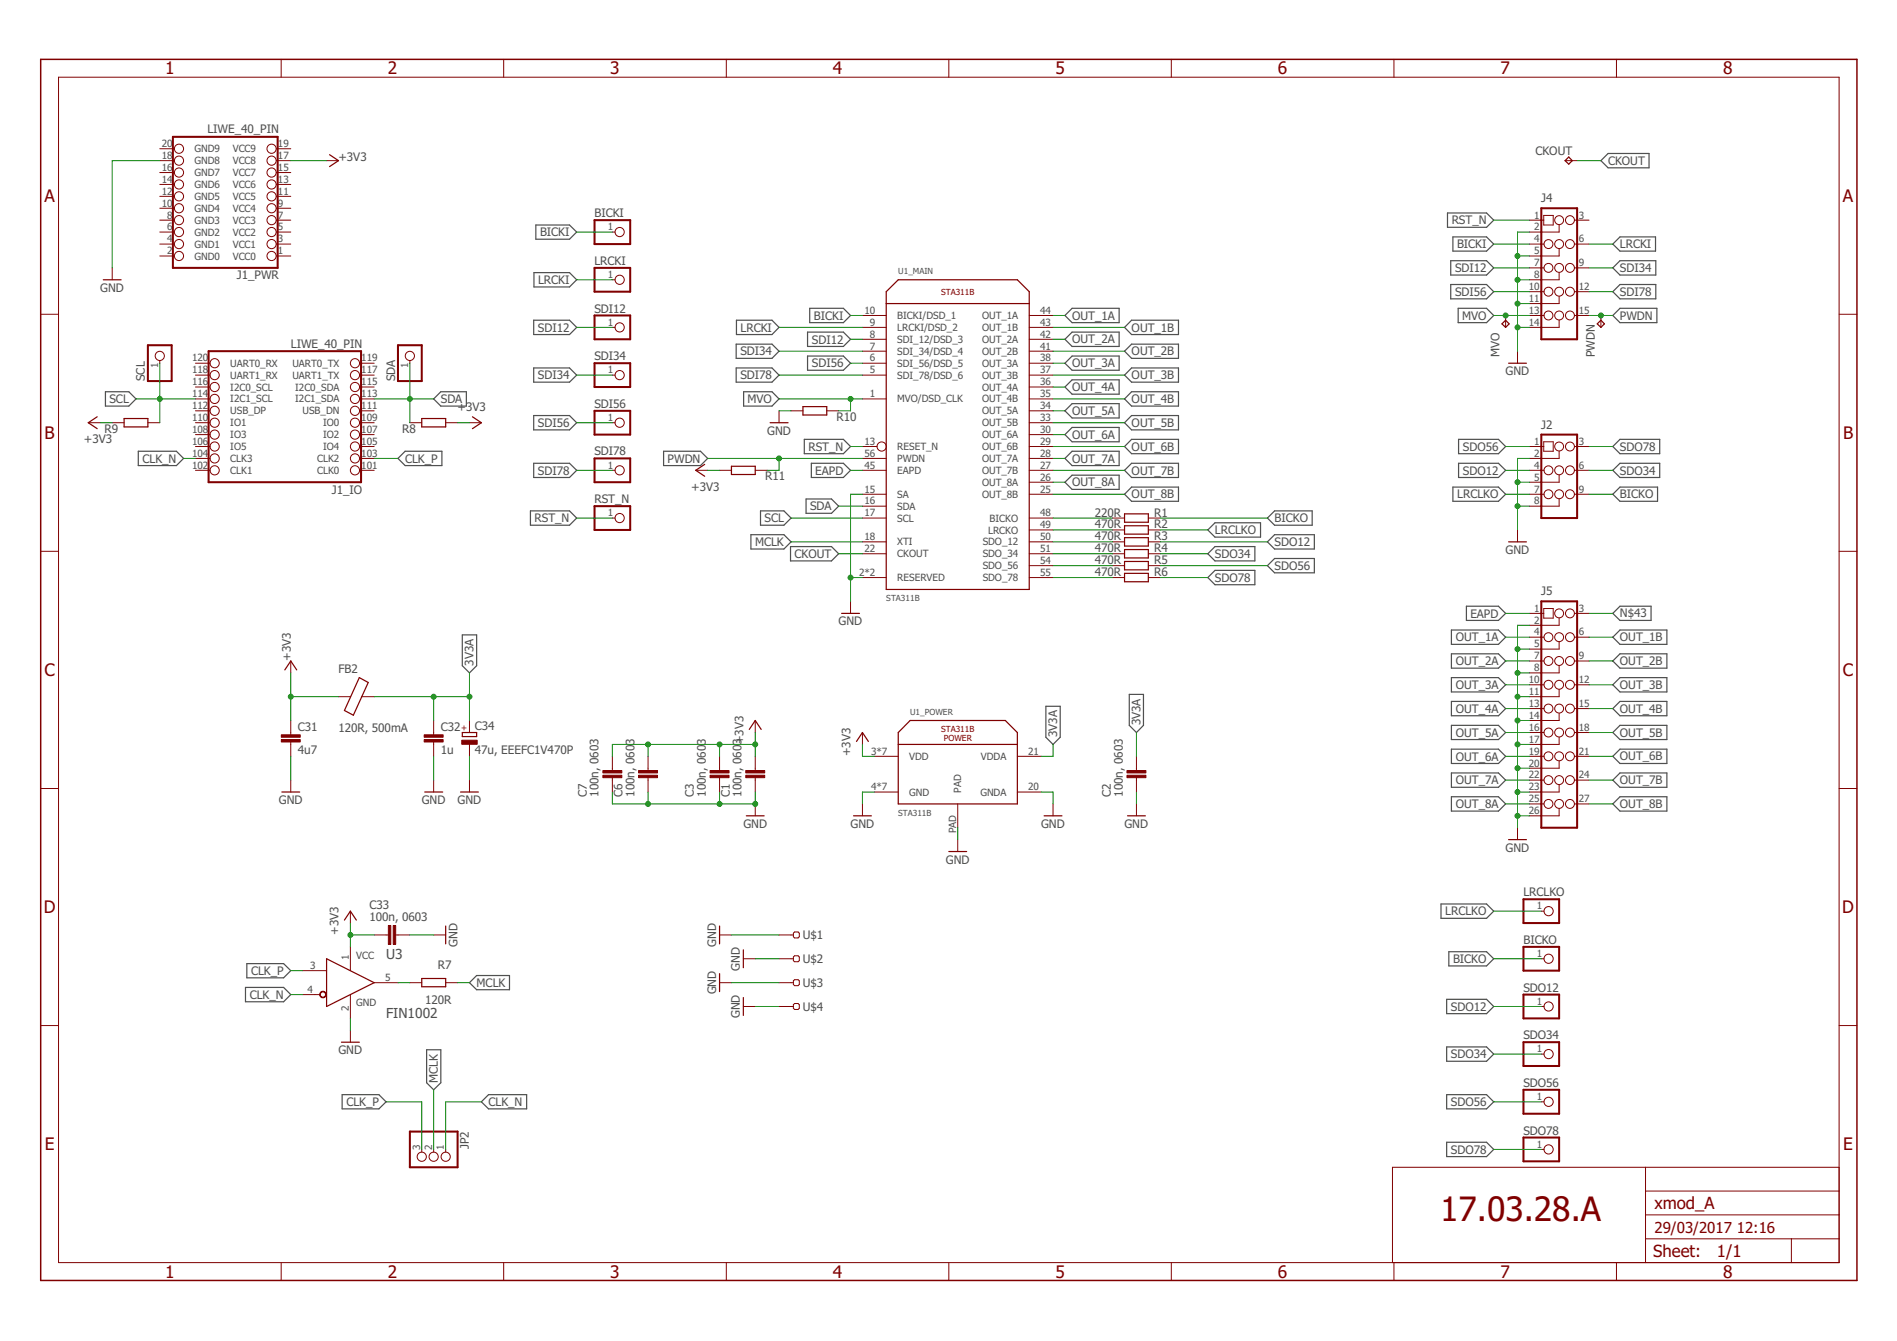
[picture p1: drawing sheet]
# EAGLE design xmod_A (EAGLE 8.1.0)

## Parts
BICKI  PINHD-1X1  [1X01]
BICKO  PINHD-1X1  [1X01]
C1  100n, 0603  C-EUC0603  [C0603]
C2  100n, 0603  C-EUC0603  [C0603]
C3  100n, 0603  C-EUC0603  [C0603]
C6  100n, 0603  C-EUC0603  [C0603]
C7  100n, 0603  C-EUC0603  [C0603]
C31  4u7  C-EUC0603K  [C0603K]
C32  1u  C-EUC0603K  [C0603K]
C33  100n, 0603  C-EUC0603  [C0603]
C34  47u, EEEFC1V470P  C-POL_E  [EEE-FC1V470P]
CKOUT  TPTP14R  [TP14R]
FB2  120R, 500mA  FB_0603  [L0603]
J1  LIWE_40_PIN  [LIWE_40_PIN_8X8]
J2  PINHD-3X3/90  [3X03/90]
J4  PINHD-3X5/90  [3X05/90]
J5  PINHD-3X9/90  [3X9/90]
JP2  PINHD-1X3  [1X03]
LRCKI  PINHD-1X1  [1X01]
LRCLKO  PINHD-1X1  [1X01]
MVO  TPTP14R  [TP14R]
PWDN  TPTP14R  [TP14R]
R1  220R  R-EU_R0603  [R0603]
R2  470R  R-EU_R0603  [R0603]
R3  470R  R-EU_R0603  [R0603]
R4  470R  R-EU_R0603  [R0603]
R5  470R  R-EU_R0603  [R0603]
R6  470R  R-EU_R0603  [R0603]
R7  120R  R-EU_R0603  [R0603]
R8  R-EU_R0603  [R0603]
R9  R-EU_R0603  [R0603]
R10  R-EU_R0603  [R0603]
R11  R-EU_R0603  [R0603]
RST_N  PINHD-1X1  [1X01]
SCL  PINHD-1X1  [1X01]
SDA  PINHD-1X1  [1X01]
SDI12  PINHD-1X1  [1X01]
SDI34  PINHD-1X1  [1X01]
SDI56  PINHD-1X1  [1X01]
SDI78  PINHD-1X1  [1X01]
SDO12  PINHD-1X1  [1X01]
SDO34  PINHD-1X1  [1X01]
SDO56  PINHD-1X1  [1X01]
SDO78  PINHD-1X1  [1X01]
U1  STA311B  [VFQFPN_56_8X8]
U3  FIN1002  [SOT95P280X140-5N]
U$1  TEST-22-MULTICOMP  [TEST_1MM]
U$2  TEST-22-MULTICOMP  [TEST_1MM]
U$3  TEST-22-MULTICOMP  [TEST_1MM]
U$4  TEST-22-MULTICOMP  [TEST_1MM]

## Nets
3V3A: C2.1 C32.1 C34.1(+) FB2.1 U1.21(_POWER:VDDA)
+3V3: C1.1 C3.1 C6.1 C7.1 C31.1 C33.2 FB2.2 J1.17(_PWR:VCC8) R8.1 R9.2 R11.2 U1.3(_POWER:VDD) U1.11(_POWER:VDD) U1.24(_POWER:VDD) U1.31(_POWER:VDD) U1.39(_POWER:VDD) U1.46(_POWER:VDD) U1.52(_POWER:VDD) U3.1(VCC)
BICKI: BICKI.1 J4.4 U1.10(_MAIN:BICKI/DSD_1)
BICKO: BICKO.1 J2.9 R1.2
CKOUT: CKOUT.TP U1.22(_MAIN:CKOUT)
CLK_N: J1.104(_IO:CLK3) JP2.1 U3.4(RIN-)
CLK_P: J1.103(_IO:CLK2) JP2.3 U3.3(RIN+)
EAPD: J5.1 U1.45(_MAIN:EAPD)
GND: C1.2 C2.2 C3.2 C6.2 C7.2 C31.2 C32.2 C33.1 C34.2(-) J1.18(_PWR:GND8) J2.2 J2.5 J2.8 J4.2 J4.5 J4.8 J4.11 J4.14 J5.2 J5.5 J5.8 J5.11 J5.14 J5.17 J5.20 J5.23 J5.26 R10.2 U1.2(_MAIN:RESERVED) U1.4(_POWER:GND) U1.12(_POWER:GND) U1.14(_MAIN:RESERVED) U1.15(_MAIN:SA) U1.20(_POWER:GNDA) U1.23(_POWER:GND) U1.32(_POWER:GND) U1.40(_POWER:GND) U1.47(_POWER:GND) U1.53(_POWER:GND) U1.PAD(_POWER:PAD) U3.2(GND) U$1.1 U$2.1 U$3.1 U$4.1
LRCKI: J4.6 LRCKI.1 U1.9(_MAIN:LRCKI/DSD_2)
LRCLKO: J2.7 LRCLKO.1 R2.2
MCLK: JP2.2 R7.1 U1.18(_MAIN:XTI)
MVO: J4.13 MVO.TP R10.1 U1.1(_MAIN:MVO/DSD_CLK)
N$1: R1.1 U1.48(_MAIN:BICKO)
N$2: R2.1 U1.49(_MAIN:LRCKO)
N$3: R3.1 U1.50(_MAIN:SDO_12)
N$4: R4.1 U1.51(_MAIN:SDO_34)
N$5: R5.1 U1.54(_MAIN:SDO_56)
N$6: R6.1 U1.55(_MAIN:SDO_78)
N$7: R7.2 U3.5(ROUT)
N$43: J5.3
OUT_1A: J5.4 U1.44(_MAIN:OUT_1A)
OUT_1B: J5.6 U1.43(_MAIN:OUT_1B)
OUT_2A: J5.7 U1.42(_MAIN:OUT_2A)
OUT_2B: J5.9 U1.41(_MAIN:OUT_2B)
OUT_3A: J5.10 U1.38(_MAIN:OUT_3A)
OUT_3B: J5.12 U1.37(_MAIN:OUT_3B)
OUT_4A: J5.13 U1.36(_MAIN:OUT_4A)
OUT_4B: J5.15 U1.35(_MAIN:OUT_4B)
OUT_5A: J5.16 U1.34(_MAIN:OUT_5A)
OUT_5B: J5.18 U1.33(_MAIN:OUT_5B)
OUT_6A: J5.19 U1.30(_MAIN:OUT_6A)
OUT_6B: J5.21 U1.29(_MAIN:OUT_6B)
OUT_7A: J5.22 U1.28(_MAIN:OUT_7A)
OUT_7B: J5.24 U1.27(_MAIN:OUT_7B)
OUT_8A: J5.25 U1.26(_MAIN:OUT_8A)
OUT_8B: J5.27 U1.25(_MAIN:OUT_8B)
PWDN: J4.15 PWDN.TP R11.1 U1.56(_MAIN:PWDN)
RST_N: J4.1 RST_N.1 U1.13(_MAIN:RESET_N)
SCL: J1.114(_IO:I2C1_SCL) R9.1 SCL.1 U1.17(_MAIN:SCL)
SDA: J1.113(_IO:I2C1_SDA) R8.2 SDA.1 U1.16(_MAIN:SDA)
SDI12: J4.7 SDI12.1 U1.8(_MAIN:SDI_12/DSD_3)
SDI34: J4.9 SDI34.1 U1.7(_MAIN:SDI_34/DSD_4)
SDI56: J4.10 SDI56.1 U1.6(_MAIN:SDI_56/DSD_5)
SDI78: J4.12 SDI78.1 U1.5(_MAIN:SDI_78/DSD_6)
SDO12: J2.4 R3.2 SDO12.1
SDO34: J2.6 R4.2 SDO34.1
SDO56: J2.1 R5.2 SDO56.1
SDO78: J2.3 R6.2 SDO78.1
Unconnected: J1.1(_PWR:VCC0) J1.2(_PWR:GND0) J1.3(_PWR:VCC1) J1.4(_PWR:GND1) J1.5(_PWR:VCC2) J1.6(_PWR:GND2) J1.7(_PWR:VCC3) J1.8(_PWR:GND3) J1.9(_PWR:VCC4) J1.10(_PWR:GND4) J1.11(_PWR:VCC5) J1.12(_PWR:GND5) J1.13(_PWR:VCC6) J1.14(_PWR:GND6) J1.15(_PWR:VCC7) J1.16(_PWR:GND7) J1.19(_PWR:VCC9) J1.20(_PWR:GND9) J1.101(_IO:CLK0) J1.102(_IO:CLK1) J1.105(_IO:IO4) J1.106(_IO:IO5) J1.107(_IO:IO2) J1.108(_IO:IO3) J1.109(_IO:IO0) J1.110(_IO:IO1) J1.111(_IO:USB_DN) J1.112(_IO:USB_DP) J1.115(_IO:I2C0_SDA) J1.116(_IO:I2C0_SCL) J1.117(_IO:UART1_TX) J1.118(_IO:UART1_RX) J1.119(_IO:UART0_TX) J1.120(_IO:UART0_RX) J4.3

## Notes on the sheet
- 17.03.28.A
